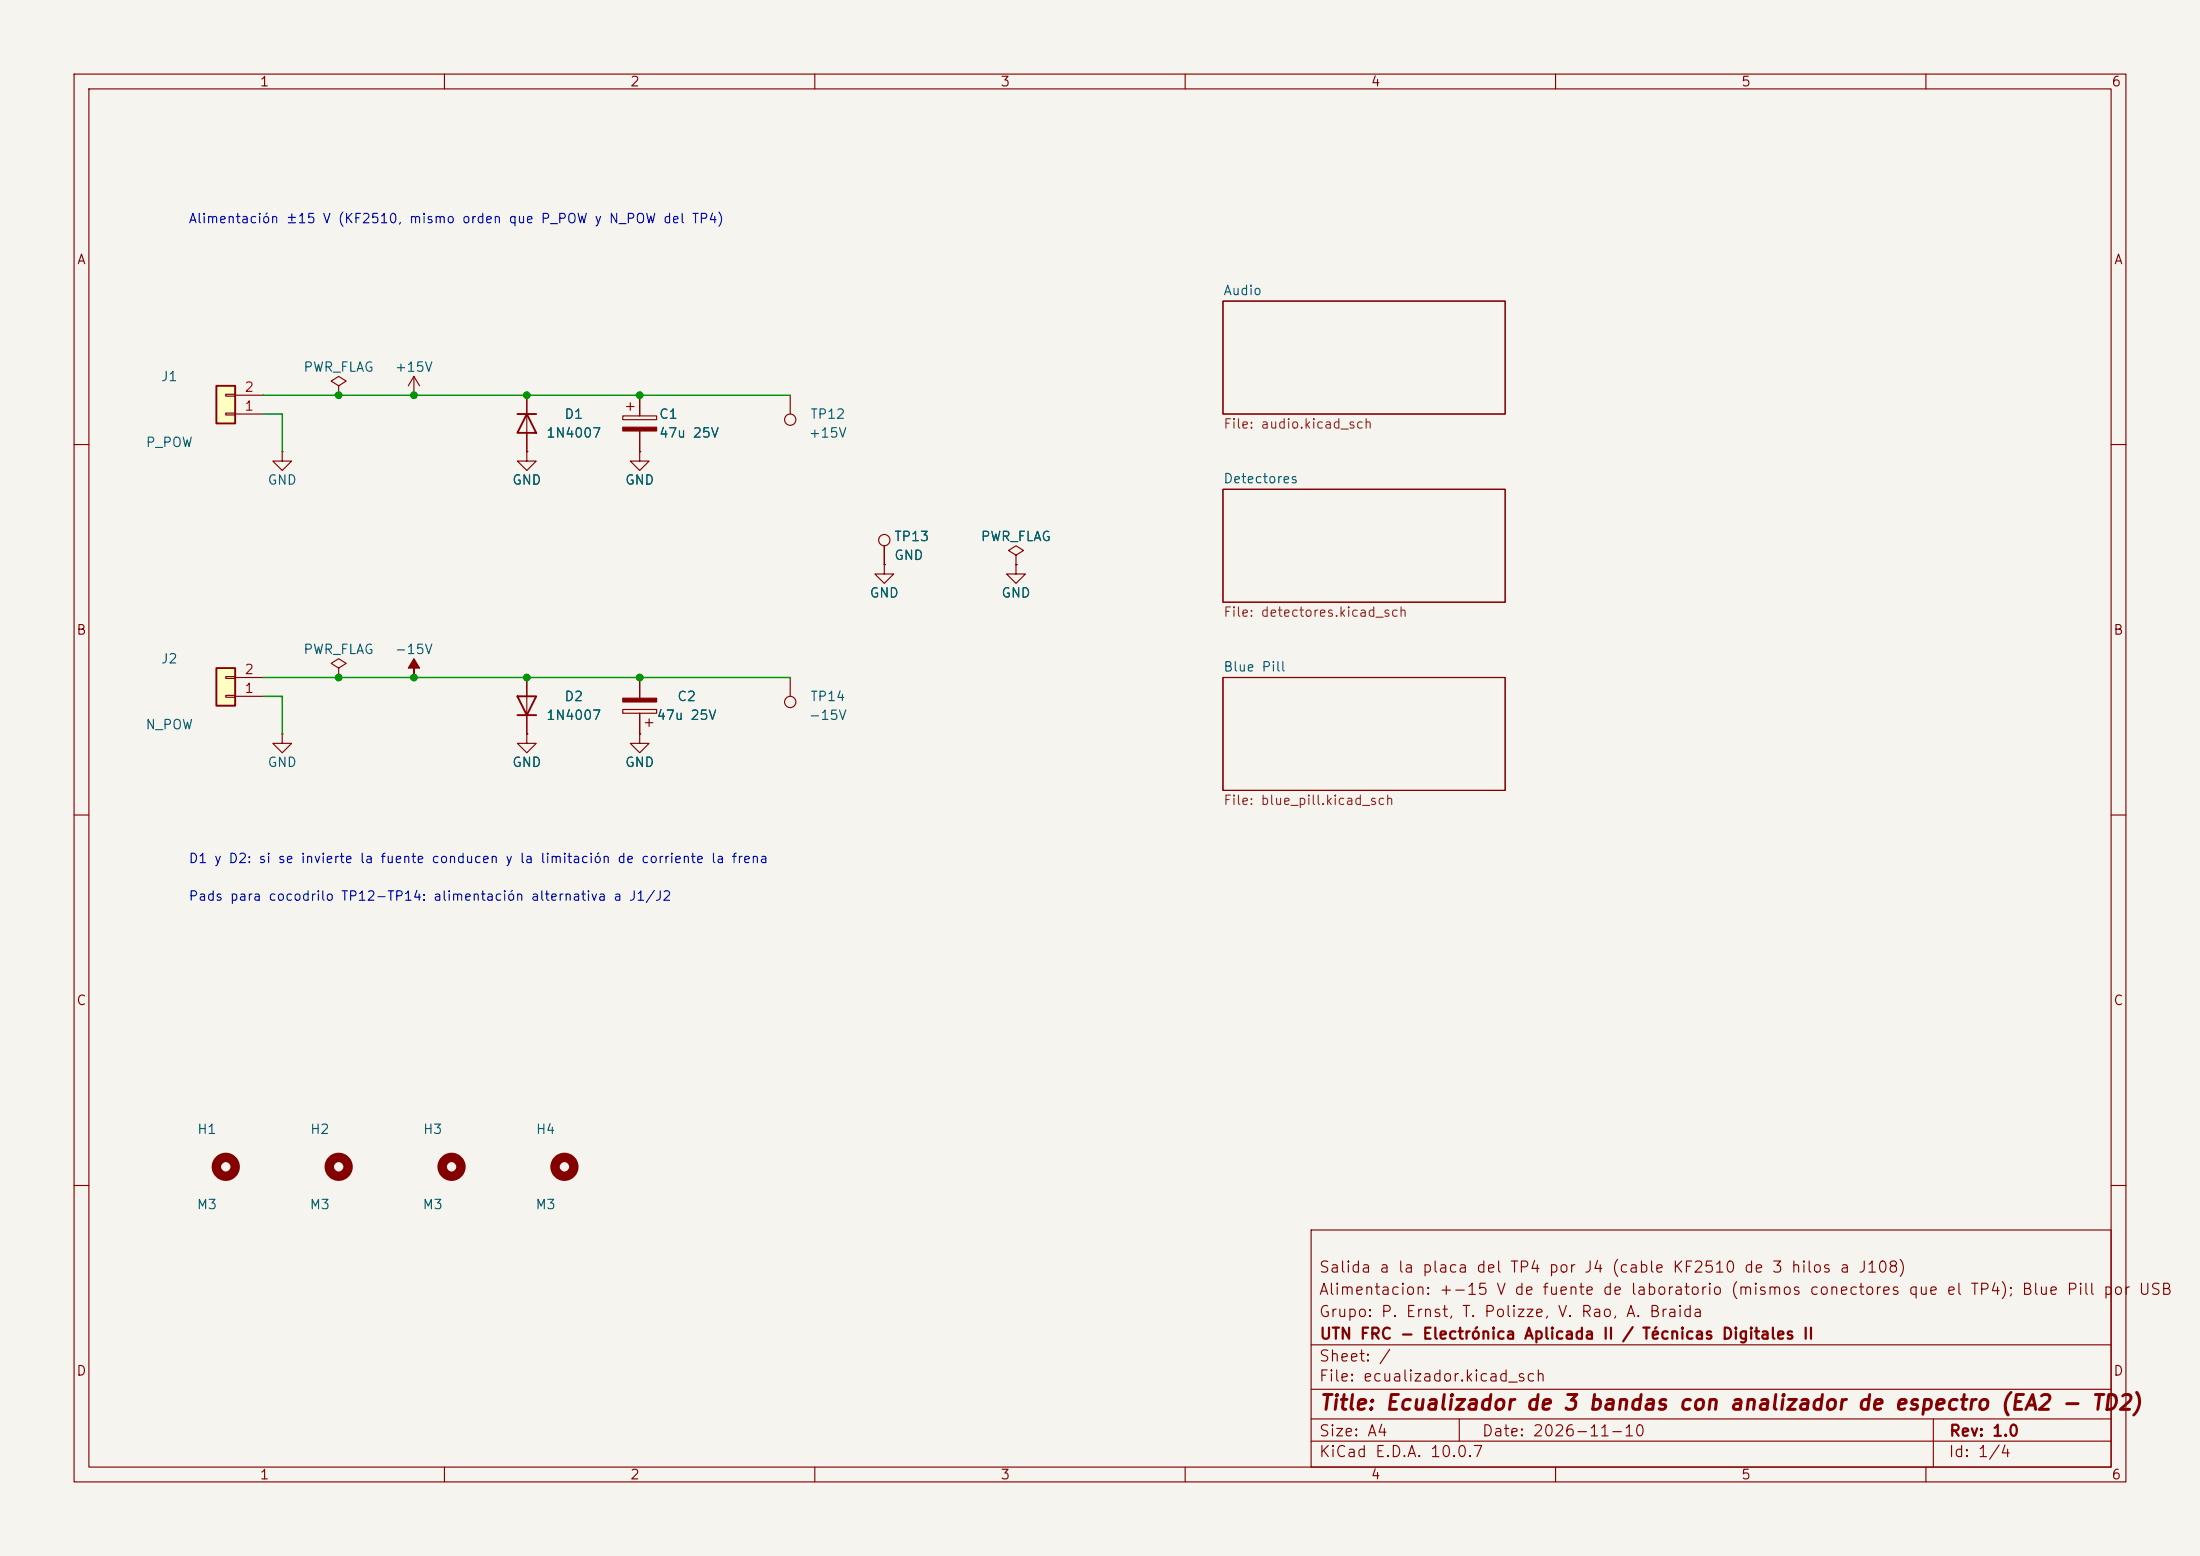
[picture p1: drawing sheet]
(kicad_sch
 (version 20260306)
 (generator "eeschema")
 (generator_version "10.0")
 (paper "A4")
 (title_block
  (title "Ecualizador de 3 bandas con analizador de espectro (EA2 - TD2)")
  (date "2026-11-10")
  (rev "1.0")
  (company "UTN FRC - Electrónica Aplicada II / Técnicas Digitales II")
  (comment 1 "Grupo: P. Ernst, T. Polizze, V. Rao, A. Braida")
  (comment 2 "Alimentacion: +-15 V de fuente de laboratorio (mismos conectores que el TP4); Blue Pill por USB")
  (comment 3 "Salida a la placa del TP4 por J4 (cable KF2510 de 3 hilos a J108)"))
 (lib_symbols
  (symbol "Connector_Generic:Conn_01x02"
   (pin_names
    (offset 1.016) (hide yes)) (exclude_from_sim no) (in_bom yes) (on_board yes)
   (in_pos_files yes)
   (duplicate_pin_numbers_are_jumpers no)
   (property "Reference" "J" (at 0 2.54 0) (show_name no) (do_not_autoplace no) (effects (font (size 1.27 1.27))))
   (property "Value" "Conn_01x02" (at 0 -5.08 0) (show_name no) (do_not_autoplace no) (effects (font (size 1.27 1.27))))
   (property "Footprint" "" (at 0 0 0) (show_name no) (do_not_autoplace no) (hide yes) (effects (font (size 1.27 1.27))))
   (property "Datasheet" "" (at 0 0 0) (show_name no) (do_not_autoplace no) (hide yes) (effects (font (size 1.27 1.27))))
   (property "Description" "Generic connector, single row, 01x02, script generated (kicad-library-utils/schlib/autogen/connector/)" (at 0 0 0) (show_name no) (do_not_autoplace no) (hide yes) (effects (font (size 1.27 1.27))))
   (symbol "Conn_01x02_1_1"
    (rectangle (start -1.27 1.27) (end 1.27 -3.81) (stroke (width 0.254) (type default)) (fill (type background)))
    (rectangle (start -1.27 0.127) (end 0 -0.127) (stroke (width 0.1524) (type default)) (fill (type none)))
    (rectangle (start -1.27 -2.413) (end 0 -2.667) (stroke (width 0.1524) (type default)) (fill (type none)))
    (pin passive line (at -5.08 0 0) (length 3.81) (name "Pin_1" (effects (font (size 1.27 1.27)))) (number "1" (effects (font (size 1.27 1.27)))))
    (pin passive line (at -5.08 -2.54 0) (length 3.81) (name "Pin_2" (effects (font (size 1.27 1.27)))) (number "2" (effects (font (size 1.27 1.27))))))
   (embedded_fonts no))
  (symbol "power:GND"
   (power global)
   (pin_numbers (hide yes))
   (pin_names
    (offset 0) (hide yes)) (exclude_from_sim no) (in_bom yes) (on_board yes)
   (in_pos_files yes)
   (duplicate_pin_numbers_are_jumpers no)
   (property "Reference" "#PWR" (at 0 -6.35 0) (show_name no) (do_not_autoplace no) (hide yes) (effects (font (size 1.27 1.27))))
   (property "Value" "GND" (at 0 -3.81 0) (show_name no) (do_not_autoplace no) (effects (font (size 1.27 1.27))))
   (property "Footprint" "" (at 0 0 0) (show_name no) (do_not_autoplace no) (hide yes) (effects (font (size 1.27 1.27))))
   (property "Datasheet" "" (at 0 0 0) (show_name no) (do_not_autoplace no) (hide yes) (effects (font (size 1.27 1.27))))
   (property "Description" "Power symbol creates a global label with name \"GND\" , ground" (at 0 0 0) (show_name no) (do_not_autoplace no) (hide yes) (effects (font (size 1.27 1.27))))
   (symbol "GND_0_1"
    (polyline (pts (xy 0 0) (xy 0 -1.27) (xy 1.27 -1.27) (xy 0 -2.54) (xy -1.27 -1.27) (xy 0 -1.27)) (stroke (width 0) (type default)) (fill (type none))))
   (symbol "GND_1_1"
    (pin power_in line (at 0 0 270) (length 0) (name "" (effects (font (size 1.27 1.27)))) (number "1" (effects (font (size 1.27 1.27))))))
   (embedded_fonts no))
  (symbol "power:PWR_FLAG"
   (power global)
   (pin_numbers (hide yes))
   (pin_names
    (offset 0) (hide yes)) (exclude_from_sim no) (in_bom yes) (on_board yes)
   (in_pos_files yes)
   (duplicate_pin_numbers_are_jumpers no)
   (property "Reference" "#FLG" (at 0 1.905 0) (show_name no) (do_not_autoplace no) (hide yes) (effects (font (size 1.27 1.27))))
   (property "Value" "PWR_FLAG" (at 0 3.81 0) (show_name no) (do_not_autoplace no) (effects (font (size 1.27 1.27))))
   (property "Footprint" "" (at 0 0 0) (show_name no) (do_not_autoplace no) (hide yes) (effects (font (size 1.27 1.27))))
   (property "Datasheet" "" (at 0 0 0) (show_name no) (do_not_autoplace no) (hide yes) (effects (font (size 1.27 1.27))))
   (property "Description" "Special symbol for telling ERC where power comes from" (at 0 0 0) (show_name no) (do_not_autoplace no) (hide yes) (effects (font (size 1.27 1.27))))
   (symbol "PWR_FLAG_0_0"
    (pin power_out line (at 0 0 90) (length 0) (name "" (effects (font (size 1.27 1.27)))) (number "1" (effects (font (size 1.27 1.27))))))
   (symbol "PWR_FLAG_0_1"
    (polyline (pts (xy 0 0) (xy 0 1.27) (xy -1.016 1.905) (xy 0 2.54) (xy 1.016 1.905) (xy 0 1.27)) (stroke (width 0) (type default)) (fill (type none))))
   (embedded_fonts no))
  (symbol "power:+15V"
   (power global)
   (pin_numbers (hide yes))
   (pin_names
    (offset 0) (hide yes)) (exclude_from_sim no) (in_bom yes) (on_board yes)
   (in_pos_files yes)
   (duplicate_pin_numbers_are_jumpers no)
   (property "Reference" "#PWR" (at 0 -3.81 0) (show_name no) (do_not_autoplace no) (hide yes) (effects (font (size 1.27 1.27))))
   (property "Value" "+15V" (at 0 3.556 0) (show_name no) (do_not_autoplace no) (effects (font (size 1.27 1.27))))
   (property "Footprint" "" (at 0 0 0) (show_name no) (do_not_autoplace no) (hide yes) (effects (font (size 1.27 1.27))))
   (property "Datasheet" "" (at 0 0 0) (show_name no) (do_not_autoplace no) (hide yes) (effects (font (size 1.27 1.27))))
   (property "Description" "Power symbol creates a global label with name \"+15V\"" (at 0 0 0) (show_name no) (do_not_autoplace no) (hide yes) (effects (font (size 1.27 1.27))))
   (symbol "+15V_0_1"
    (polyline (pts (xy -0.762 1.27) (xy 0 2.54)) (stroke (width 0) (type default)) (fill (type none)))
    (polyline (pts (xy 0 2.54) (xy 0.762 1.27)) (stroke (width 0) (type default)) (fill (type none)))
    (polyline (pts (xy 0 0) (xy 0 2.54)) (stroke (width 0) (type default)) (fill (type none))))
   (symbol "+15V_1_1"
    (pin power_in line (at 0 0 90) (length 0) (name "" (effects (font (size 1.27 1.27)))) (number "1" (effects (font (size 1.27 1.27))))))
   (embedded_fonts no))
  (symbol "Device:D"
   (pin_numbers (hide yes))
   (pin_names
    (offset 1.016) (hide yes)) (exclude_from_sim no) (in_bom yes) (on_board yes)
   (in_pos_files yes)
   (duplicate_pin_numbers_are_jumpers no)
   (property "Reference" "D" (at 0 2.54 0) (show_name no) (do_not_autoplace no) (effects (font (size 1.27 1.27))))
   (property "Value" "D" (at 0 -2.54 0) (show_name no) (do_not_autoplace no) (effects (font (size 1.27 1.27))))
   (property "Footprint" "" (at 0 0 0) (show_name no) (do_not_autoplace no) (hide yes) (effects (font (size 1.27 1.27))))
   (property "Datasheet" "" (at 0 0 0) (show_name no) (do_not_autoplace no) (hide yes) (effects (font (size 1.27 1.27))))
   (property "Description" "Diode" (at 0 0 0) (show_name no) (do_not_autoplace no) (hide yes) (effects (font (size 1.27 1.27))))
   (property "Sim.Device" "D" (at 0 0 0) (show_name no) (do_not_autoplace no) (hide yes) (effects (font (size 1.27 1.27))))
   (property "Sim.Pins" "1=K 2=A" (at 0 0 0) (show_name no) (do_not_autoplace no) (hide yes) (effects (font (size 1.27 1.27))))
   (symbol "D_0_1"
    (polyline (pts (xy -1.27 1.27) (xy -1.27 -1.27)) (stroke (width 0.254) (type default)) (fill (type none)))
    (polyline (pts (xy 1.27 1.27) (xy 1.27 -1.27) (xy -1.27 0) (xy 1.27 1.27)) (stroke (width 0.254) (type default)) (fill (type none)))
    (polyline (pts (xy 1.27 0) (xy -1.27 0)) (stroke (width 0) (type default)) (fill (type none))))
   (symbol "D_1_1"
    (pin passive line (at -3.81 0 0) (length 2.54) (name "K" (effects (font (size 1.27 1.27)))) (number "1" (effects (font (size 1.27 1.27)))))
    (pin passive line (at 3.81 0 180) (length 2.54) (name "A" (effects (font (size 1.27 1.27)))) (number "2" (effects (font (size 1.27 1.27))))))
   (embedded_fonts no))
  (symbol "Device:C_Polarized"
   (pin_numbers (hide yes))
   (pin_names
    (offset 0.254)) (exclude_from_sim no) (in_bom yes) (on_board yes)
   (in_pos_files yes)
   (duplicate_pin_numbers_are_jumpers no)
   (property "Reference" "C" (at 0.635 2.54 0) (show_name no) (do_not_autoplace no) (effects (font (size 1.27 1.27)) (justify left)))
   (property "Value" "C_Polarized" (at 0.635 -2.54 0) (show_name no) (do_not_autoplace no) (effects (font (size 1.27 1.27)) (justify left)))
   (property "Footprint" "" (at 0.9652 -3.81 0) (show_name no) (do_not_autoplace no) (hide yes) (effects (font (size 1.27 1.27))))
   (property "Datasheet" "" (at 0 0 0) (show_name no) (do_not_autoplace no) (hide yes) (effects (font (size 1.27 1.27))))
   (property "Description" "Polarized capacitor" (at 0 0 0) (show_name no) (do_not_autoplace no) (hide yes) (effects (font (size 1.27 1.27))))
   (symbol "C_Polarized_0_1"
    (rectangle (start -2.286 0.508) (end 2.286 1.016) (stroke (width 0) (type default)) (fill (type none)))
    (polyline (pts (xy -1.778 2.286) (xy -0.762 2.286)) (stroke (width 0) (type default)) (fill (type none)))
    (polyline (pts (xy -1.27 2.794) (xy -1.27 1.778)) (stroke (width 0) (type default)) (fill (type none)))
    (rectangle (start 2.286 -0.508) (end -2.286 -1.016) (stroke (width 0) (type default)) (fill (type outline))))
   (symbol "C_Polarized_1_1"
    (pin passive line (at 0 3.81 270) (length 2.794) (name "" (effects (font (size 1.27 1.27)))) (number "1" (effects (font (size 1.27 1.27)))))
    (pin passive line (at 0 -3.81 90) (length 2.794) (name "" (effects (font (size 1.27 1.27)))) (number "2" (effects (font (size 1.27 1.27))))))
   (embedded_fonts no))
  (symbol "Connector:TestPoint"
   (pin_numbers (hide yes))
   (pin_names
    (offset 0.762) (hide yes)) (exclude_from_sim no) (in_bom yes) (on_board yes)
   (in_pos_files yes)
   (duplicate_pin_numbers_are_jumpers no)
   (property "Reference" "TP" (at 0 6.858 0) (show_name no) (do_not_autoplace no) (effects (font (size 1.27 1.27))))
   (property "Value" "TestPoint" (at 0 5.08 0) (show_name no) (do_not_autoplace no) (effects (font (size 1.27 1.27))))
   (property "Footprint" "" (at 5.08 0 0) (show_name no) (do_not_autoplace no) (hide yes) (effects (font (size 1.27 1.27))))
   (property "Datasheet" "" (at 5.08 0 0) (show_name no) (do_not_autoplace no) (hide yes) (effects (font (size 1.27 1.27))))
   (property "Description" "test point" (at 0 0 0) (show_name no) (do_not_autoplace no) (hide yes) (effects (font (size 1.27 1.27))))
   (symbol "TestPoint_0_1"
    (circle (center 0 3.302) (radius 0.762) (stroke (width 0) (type default)) (fill (type none))))
   (symbol "TestPoint_1_1"
    (pin passive line (at 0 0 90) (length 2.54) (name "1" (effects (font (size 1.27 1.27)))) (number "1" (effects (font (size 1.27 1.27))))))
   (embedded_fonts no))
  (symbol "power:-15V"
   (power global)
   (pin_numbers (hide yes))
   (pin_names
    (offset 0) (hide yes)) (exclude_from_sim no) (in_bom yes) (on_board yes)
   (in_pos_files yes)
   (duplicate_pin_numbers_are_jumpers no)
   (property "Reference" "#PWR" (at 0 -3.81 0) (show_name no) (do_not_autoplace no) (hide yes) (effects (font (size 1.27 1.27))))
   (property "Value" "-15V" (at 0 3.556 0) (show_name no) (do_not_autoplace no) (effects (font (size 1.27 1.27))))
   (property "Footprint" "" (at 0 0 0) (show_name no) (do_not_autoplace no) (hide yes) (effects (font (size 1.27 1.27))))
   (property "Datasheet" "" (at 0 0 0) (show_name no) (do_not_autoplace no) (hide yes) (effects (font (size 1.27 1.27))))
   (property "Description" "Power symbol creates a global label with name \"-15V\"" (at 0 0 0) (show_name no) (do_not_autoplace no) (hide yes) (effects (font (size 1.27 1.27))))
   (symbol "-15V_0_0"
    (pin power_in line (at 0 0 90) (length 0) (name "" (effects (font (size 1.27 1.27)))) (number "1" (effects (font (size 1.27 1.27))))))
   (symbol "-15V_0_1"
    (polyline (pts (xy 0 0) (xy 0 1.27) (xy 0.762 1.27) (xy 0 2.54) (xy -0.762 1.27) (xy 0 1.27)) (stroke (width 0) (type default)) (fill (type outline))))
   (embedded_fonts no))
  (symbol "Mechanical:MountingHole"
   (pin_names
    (offset 1.016)) (exclude_from_sim no) (in_bom no) (on_board yes)
   (in_pos_files yes)
   (duplicate_pin_numbers_are_jumpers no)
   (property "Reference" "H" (at 0 5.08 0) (show_name no) (do_not_autoplace no) (effects (font (size 1.27 1.27))))
   (property "Value" "MountingHole" (at 0 3.175 0) (show_name no) (do_not_autoplace no) (effects (font (size 1.27 1.27))))
   (property "Footprint" "" (at 0 0 0) (show_name no) (do_not_autoplace no) (hide yes) (effects (font (size 1.27 1.27))))
   (property "Datasheet" "" (at 0 0 0) (show_name no) (do_not_autoplace no) (hide yes) (effects (font (size 1.27 1.27))))
   (property "Description" "Mounting Hole without connection" (at 0 0 0) (show_name no) (do_not_autoplace no) (hide yes) (effects (font (size 1.27 1.27))))
   (symbol "MountingHole_0_1"
    (circle (center 0 0) (radius 1.27) (stroke (width 1.27) (type default)) (fill (type none))))
   (embedded_fonts no)))
 (junction
  (at 45.72 53.34)
  (diameter 0)
  (color 0 0 0 0))
 (junction
  (at 45.72 91.44)
  (diameter 0)
  (color 0 0 0 0))
 (junction
  (at 55.88 53.34)
  (diameter 0)
  (color 0 0 0 0))
 (junction
  (at 55.88 91.44)
  (diameter 0)
  (color 0 0 0 0))
 (junction
  (at 71.12 53.34)
  (diameter 0)
  (color 0 0 0 0))
 (junction
  (at 71.12 91.44)
  (diameter 0)
  (color 0 0 0 0))
 (junction
  (at 86.36 53.34)
  (diameter 0)
  (color 0 0 0 0))
 (junction
  (at 86.36 91.44)
  (diameter 0)
  (color 0 0 0 0))
 (wire
  (pts (xy 35.56 55.88) (xy 38.1 55.88))
  (stroke (width 0) (type default)))
 (wire
  (pts (xy 38.1 55.88) (xy 38.1 60.96))
  (stroke (width 0) (type default)))
 (wire
  (pts (xy 35.56 53.34) (xy 45.72 53.34))
  (stroke (width 0) (type default)))
 (wire
  (pts (xy 45.72 53.34) (xy 55.88 53.34))
  (stroke (width 0) (type default)))
 (wire
  (pts (xy 55.88 53.34) (xy 71.12 53.34))
  (stroke (width 0) (type default)))
 (wire
  (pts (xy 71.12 53.34) (xy 86.36 53.34))
  (stroke (width 0) (type default)))
 (wire
  (pts (xy 86.36 53.34) (xy 106.68 53.34))
  (stroke (width 0) (type default)))
 (wire
  (pts (xy 35.56 93.98) (xy 38.1 93.98))
  (stroke (width 0) (type default)))
 (wire
  (pts (xy 38.1 93.98) (xy 38.1 99.06))
  (stroke (width 0) (type default)))
 (wire
  (pts (xy 35.56 91.44) (xy 45.72 91.44))
  (stroke (width 0) (type default)))
 (wire
  (pts (xy 45.72 91.44) (xy 55.88 91.44))
  (stroke (width 0) (type default)))
 (wire
  (pts (xy 55.88 91.44) (xy 71.12 91.44))
  (stroke (width 0) (type default)))
 (wire
  (pts (xy 71.12 91.44) (xy 86.36 91.44))
  (stroke (width 0) (type default)))
 (wire
  (pts (xy 86.36 91.44) (xy 106.68 91.44))
  (stroke (width 0) (type default)))
 (text "Alimentación ±15 V (KF2510, mismo orden que P_POW y N_POW del TP4)"
  (exclude_from_sim no)
  (at 25.4 30.48 0)
  (effects (font (size 1.27 1.27)) (justify left bottom)))
 (text "D1 y D2: si se invierte la fuente conducen y la limitación de corriente la frena"
  (exclude_from_sim no)
  (at 25.4 116.84 0)
  (effects (font (size 1.27 1.27)) (justify left bottom)))
 (text "Pads para cocodrilo TP12-TP14: alimentación alternativa a J1/J2"
  (exclude_from_sim no)
  (at 25.4 121.92 0)
  (effects (font (size 1.27 1.27)) (justify left bottom)))
 (symbol
  (lib_id "Connector_Generic:Conn_01x02")
  (at 30.48 55.88 180)
  (unit 1)
  (body_style 1)
  (exclude_from_sim no)
  (in_bom yes)
  (on_board yes)
  (in_pos_files yes)
  (dnp no)
  (property "Reference" "J1" (at 22.86 50.8 0) (show_name no) (do_not_autoplace no) (effects (font (size 1.27 1.27))))
  (property "Value" "P_POW" (at 22.86 59.69 0) (show_name no) (do_not_autoplace no) (effects (font (size 1.27 1.27))))
  (property "Footprint" "Rao:KF2510_1x02_P2.54mm_Vertical" (at 30.48 55.88 0) (hide yes) (show_name no) (do_not_autoplace no) (effects (font (size 1.27 1.27))))
  (property "Datasheet" "" (at 30.48 55.88 0) (hide yes) (show_name no) (do_not_autoplace no) (effects (font (size 1.27 1.27))))
  (property "Description" "1 masa, 2 +15V" (at 30.48 55.88 0) (hide yes) (show_name no) (do_not_autoplace no) (effects (font (size 1.27 1.27))))
  (pin "1")
  (pin "2"))
 (symbol
  (lib_id "power:GND")
  (at 38.1 60.96 0)
  (unit 1)
  (body_style 1)
  (exclude_from_sim no)
  (in_bom no)
  (on_board no)
  (in_pos_files yes)
  (dnp no)
  (property "Reference" "#PWR068" (at 38.1 67.31 0) (hide yes) (show_name no) (do_not_autoplace no) (effects (font (size 1.27 1.27))))
  (property "Value" "GND" (at 38.1 64.77 0) (show_name no) (do_not_autoplace no) (effects (font (size 1.27 1.27))))
  (property "Footprint" "" (at 38.1 60.96 0) (hide yes) (show_name no) (do_not_autoplace no) (effects (font (size 1.27 1.27))))
  (property "Datasheet" "" (at 38.1 60.96 0) (hide yes) (show_name no) (do_not_autoplace no) (effects (font (size 1.27 1.27))))
  (property "Description" "" (at 38.1 60.96 0) (hide yes) (show_name no) (do_not_autoplace no) (effects (font (size 1.27 1.27))))
  (pin "1"))
 (symbol
  (lib_id "power:PWR_FLAG")
  (at 45.72 53.34 0)
  (unit 1)
  (body_style 1)
  (exclude_from_sim no)
  (in_bom no)
  (on_board no)
  (in_pos_files yes)
  (dnp no)
  (property "Reference" "#FLG069" (at 45.72 59.69 0) (hide yes) (show_name no) (do_not_autoplace no) (effects (font (size 1.27 1.27))))
  (property "Value" "PWR_FLAG" (at 45.72 49.53 0) (show_name no) (do_not_autoplace no) (effects (font (size 1.27 1.27))))
  (property "Footprint" "" (at 45.72 53.34 0) (hide yes) (show_name no) (do_not_autoplace no) (effects (font (size 1.27 1.27))))
  (property "Datasheet" "" (at 45.72 53.34 0) (hide yes) (show_name no) (do_not_autoplace no) (effects (font (size 1.27 1.27))))
  (property "Description" "" (at 45.72 53.34 0) (hide yes) (show_name no) (do_not_autoplace no) (effects (font (size 1.27 1.27))))
  (pin "1"))
 (symbol
  (lib_id "power:+15V")
  (at 55.88 53.34 0)
  (unit 1)
  (body_style 1)
  (exclude_from_sim no)
  (in_bom no)
  (on_board no)
  (in_pos_files yes)
  (dnp no)
  (property "Reference" "#PWR070" (at 55.88 59.69 0) (hide yes) (show_name no) (do_not_autoplace no) (effects (font (size 1.27 1.27))))
  (property "Value" "+15V" (at 55.88 49.53 0) (show_name no) (do_not_autoplace no) (effects (font (size 1.27 1.27))))
  (property "Footprint" "" (at 55.88 53.34 0) (hide yes) (show_name no) (do_not_autoplace no) (effects (font (size 1.27 1.27))))
  (property "Datasheet" "" (at 55.88 53.34 0) (hide yes) (show_name no) (do_not_autoplace no) (effects (font (size 1.27 1.27))))
  (property "Description" "" (at 55.88 53.34 0) (hide yes) (show_name no) (do_not_autoplace no) (effects (font (size 1.27 1.27))))
  (pin "1"))
 (symbol
  (lib_id "Device:D")
  (at 71.12 57.15 270)
  (unit 1)
  (body_style 1)
  (exclude_from_sim no)
  (in_bom yes)
  (on_board yes)
  (in_pos_files yes)
  (dnp no)
  (property "Reference" "D1" (at 77.47 55.88 90) (show_name no) (do_not_autoplace no) (effects (font (size 1.27 1.27))))
  (property "Value" "1N4007" (at 77.47 58.42 90) (show_name no) (do_not_autoplace no) (effects (font (size 1.27 1.27))))
  (property "Footprint" "Diode_THT:D_DO-41_SOD81_P10.16mm_Horizontal" (at 71.12 57.15 90) (hide yes) (show_name no) (do_not_autoplace no) (effects (font (size 1.27 1.27))))
  (property "Datasheet" "" (at 71.12 57.15 90) (hide yes) (show_name no) (do_not_autoplace no) (effects (font (size 1.27 1.27))))
  (property "Description" "" (at 71.12 57.15 90) (hide yes) (show_name no) (do_not_autoplace no) (effects (font (size 1.27 1.27))))
  (pin "1")
  (pin "2"))
 (symbol
  (lib_id "Device:C_Polarized")
  (at 86.36 57.15 0)
  (unit 1)
  (body_style 1)
  (exclude_from_sim no)
  (in_bom yes)
  (on_board yes)
  (in_pos_files yes)
  (dnp no)
  (property "Reference" "C1" (at 88.9 55.88 0) (show_name no) (do_not_autoplace no) (effects (font (size 1.27 1.27)) (justify left)))
  (property "Value" "47u 25V" (at 88.9 58.42 0) (show_name no) (do_not_autoplace no) (effects (font (size 1.27 1.27)) (justify left)))
  (property "Footprint" "Capacitor_THT:CP_Radial_D6.3mm_P2.50mm" (at 86.36 57.15 0) (hide yes) (show_name no) (do_not_autoplace no) (effects (font (size 1.27 1.27))))
  (property "Datasheet" "" (at 86.36 57.15 0) (hide yes) (show_name no) (do_not_autoplace no) (effects (font (size 1.27 1.27))))
  (property "Description" "electrolitico" (at 86.36 57.15 0) (hide yes) (show_name no) (do_not_autoplace no) (effects (font (size 1.27 1.27))))
  (pin "1")
  (pin "2"))
 (symbol
  (lib_id "Connector:TestPoint")
  (at 106.68 53.34 180)
  (unit 1)
  (body_style 1)
  (exclude_from_sim no)
  (in_bom no)
  (on_board yes)
  (in_pos_files yes)
  (dnp no)
  (property "Reference" "TP12" (at 111.76 55.88 0) (show_name no) (do_not_autoplace no) (effects (font (size 1.27 1.27))))
  (property "Value" "+15V" (at 111.76 58.42 0) (show_name no) (do_not_autoplace no) (effects (font (size 1.27 1.27))))
  (property "Footprint" "Rao:Pad_Cocodrilo_6x8mm" (at 106.68 53.34 0) (hide yes) (show_name no) (do_not_autoplace no) (effects (font (size 1.27 1.27))))
  (property "Datasheet" "" (at 106.68 53.34 0) (hide yes) (show_name no) (do_not_autoplace no) (effects (font (size 1.27 1.27))))
  (property "Description" "" (at 106.68 53.34 0) (hide yes) (show_name no) (do_not_autoplace no) (effects (font (size 1.27 1.27))))
  (pin "1"))
 (symbol
  (lib_id "power:GND")
  (at 71.12 60.96 0)
  (unit 1)
  (body_style 1)
  (exclude_from_sim no)
  (in_bom no)
  (on_board no)
  (in_pos_files yes)
  (dnp no)
  (property "Reference" "#PWR071" (at 71.12 67.31 0) (hide yes) (show_name no) (do_not_autoplace no) (effects (font (size 1.27 1.27))))
  (property "Value" "GND" (at 71.12 64.77 0) (show_name no) (do_not_autoplace no) (effects (font (size 1.27 1.27))))
  (property "Footprint" "" (at 71.12 60.96 0) (hide yes) (show_name no) (do_not_autoplace no) (effects (font (size 1.27 1.27))))
  (property "Datasheet" "" (at 71.12 60.96 0) (hide yes) (show_name no) (do_not_autoplace no) (effects (font (size 1.27 1.27))))
  (property "Description" "" (at 71.12 60.96 0) (hide yes) (show_name no) (do_not_autoplace no) (effects (font (size 1.27 1.27))))
  (pin "1"))
 (symbol
  (lib_id "power:GND")
  (at 86.36 60.96 0)
  (unit 1)
  (body_style 1)
  (exclude_from_sim no)
  (in_bom no)
  (on_board no)
  (in_pos_files yes)
  (dnp no)
  (property "Reference" "#PWR072" (at 86.36 67.31 0) (hide yes) (show_name no) (do_not_autoplace no) (effects (font (size 1.27 1.27))))
  (property "Value" "GND" (at 86.36 64.77 0) (show_name no) (do_not_autoplace no) (effects (font (size 1.27 1.27))))
  (property "Footprint" "" (at 86.36 60.96 0) (hide yes) (show_name no) (do_not_autoplace no) (effects (font (size 1.27 1.27))))
  (property "Datasheet" "" (at 86.36 60.96 0) (hide yes) (show_name no) (do_not_autoplace no) (effects (font (size 1.27 1.27))))
  (property "Description" "" (at 86.36 60.96 0) (hide yes) (show_name no) (do_not_autoplace no) (effects (font (size 1.27 1.27))))
  (pin "1"))
 (symbol
  (lib_id "Connector_Generic:Conn_01x02")
  (at 30.48 93.98 180)
  (unit 1)
  (body_style 1)
  (exclude_from_sim no)
  (in_bom yes)
  (on_board yes)
  (in_pos_files yes)
  (dnp no)
  (property "Reference" "J2" (at 22.86 88.9 0) (show_name no) (do_not_autoplace no) (effects (font (size 1.27 1.27))))
  (property "Value" "N_POW" (at 22.86 97.79 0) (show_name no) (do_not_autoplace no) (effects (font (size 1.27 1.27))))
  (property "Footprint" "Rao:KF2510_1x02_P2.54mm_Vertical" (at 30.48 93.98 0) (hide yes) (show_name no) (do_not_autoplace no) (effects (font (size 1.27 1.27))))
  (property "Datasheet" "" (at 30.48 93.98 0) (hide yes) (show_name no) (do_not_autoplace no) (effects (font (size 1.27 1.27))))
  (property "Description" "1 masa, 2 -15V" (at 30.48 93.98 0) (hide yes) (show_name no) (do_not_autoplace no) (effects (font (size 1.27 1.27))))
  (pin "1")
  (pin "2"))
 (symbol
  (lib_id "power:GND")
  (at 38.1 99.06 0)
  (unit 1)
  (body_style 1)
  (exclude_from_sim no)
  (in_bom no)
  (on_board no)
  (in_pos_files yes)
  (dnp no)
  (property "Reference" "#PWR073" (at 38.1 105.41 0) (hide yes) (show_name no) (do_not_autoplace no) (effects (font (size 1.27 1.27))))
  (property "Value" "GND" (at 38.1 102.87 0) (show_name no) (do_not_autoplace no) (effects (font (size 1.27 1.27))))
  (property "Footprint" "" (at 38.1 99.06 0) (hide yes) (show_name no) (do_not_autoplace no) (effects (font (size 1.27 1.27))))
  (property "Datasheet" "" (at 38.1 99.06 0) (hide yes) (show_name no) (do_not_autoplace no) (effects (font (size 1.27 1.27))))
  (property "Description" "" (at 38.1 99.06 0) (hide yes) (show_name no) (do_not_autoplace no) (effects (font (size 1.27 1.27))))
  (pin "1"))
 (symbol
  (lib_id "power:PWR_FLAG")
  (at 45.72 91.44 0)
  (unit 1)
  (body_style 1)
  (exclude_from_sim no)
  (in_bom no)
  (on_board no)
  (in_pos_files yes)
  (dnp no)
  (property "Reference" "#FLG074" (at 45.72 97.79 0) (hide yes) (show_name no) (do_not_autoplace no) (effects (font (size 1.27 1.27))))
  (property "Value" "PWR_FLAG" (at 45.72 87.63 0) (show_name no) (do_not_autoplace no) (effects (font (size 1.27 1.27))))
  (property "Footprint" "" (at 45.72 91.44 0) (hide yes) (show_name no) (do_not_autoplace no) (effects (font (size 1.27 1.27))))
  (property "Datasheet" "" (at 45.72 91.44 0) (hide yes) (show_name no) (do_not_autoplace no) (effects (font (size 1.27 1.27))))
  (property "Description" "" (at 45.72 91.44 0) (hide yes) (show_name no) (do_not_autoplace no) (effects (font (size 1.27 1.27))))
  (pin "1"))
 (symbol
  (lib_id "power:-15V")
  (at 55.88 91.44 0)
  (unit 1)
  (body_style 1)
  (exclude_from_sim no)
  (in_bom no)
  (on_board no)
  (in_pos_files yes)
  (dnp no)
  (property "Reference" "#PWR075" (at 55.88 97.79 0) (hide yes) (show_name no) (do_not_autoplace no) (effects (font (size 1.27 1.27))))
  (property "Value" "-15V" (at 55.88 87.63 0) (show_name no) (do_not_autoplace no) (effects (font (size 1.27 1.27))))
  (property "Footprint" "" (at 55.88 91.44 0) (hide yes) (show_name no) (do_not_autoplace no) (effects (font (size 1.27 1.27))))
  (property "Datasheet" "" (at 55.88 91.44 0) (hide yes) (show_name no) (do_not_autoplace no) (effects (font (size 1.27 1.27))))
  (property "Description" "" (at 55.88 91.44 0) (hide yes) (show_name no) (do_not_autoplace no) (effects (font (size 1.27 1.27))))
  (pin "1"))
 (symbol
  (lib_id "Device:D")
  (at 71.12 95.25 90)
  (unit 1)
  (body_style 1)
  (exclude_from_sim no)
  (in_bom yes)
  (on_board yes)
  (in_pos_files yes)
  (dnp no)
  (property "Reference" "D2" (at 77.47 93.98 90) (show_name no) (do_not_autoplace no) (effects (font (size 1.27 1.27))))
  (property "Value" "1N4007" (at 77.47 96.52 90) (show_name no) (do_not_autoplace no) (effects (font (size 1.27 1.27))))
  (property "Footprint" "Diode_THT:D_DO-41_SOD81_P10.16mm_Horizontal" (at 71.12 95.25 90) (hide yes) (show_name no) (do_not_autoplace no) (effects (font (size 1.27 1.27))))
  (property "Datasheet" "" (at 71.12 95.25 90) (hide yes) (show_name no) (do_not_autoplace no) (effects (font (size 1.27 1.27))))
  (property "Description" "" (at 71.12 95.25 90) (hide yes) (show_name no) (do_not_autoplace no) (effects (font (size 1.27 1.27))))
  (pin "1")
  (pin "2"))
 (symbol
  (lib_id "Device:C_Polarized")
  (at 86.36 95.25 180)
  (unit 1)
  (body_style 1)
  (exclude_from_sim no)
  (in_bom yes)
  (on_board yes)
  (in_pos_files yes)
  (dnp no)
  (property "Reference" "C2" (at 92.71 93.98 0) (show_name no) (do_not_autoplace no) (effects (font (size 1.27 1.27))))
  (property "Value" "47u 25V" (at 92.71 96.52 0) (show_name no) (do_not_autoplace no) (effects (font (size 1.27 1.27))))
  (property "Footprint" "Capacitor_THT:CP_Radial_D6.3mm_P2.50mm" (at 86.36 95.25 0) (hide yes) (show_name no) (do_not_autoplace no) (effects (font (size 1.27 1.27))))
  (property "Datasheet" "" (at 86.36 95.25 0) (hide yes) (show_name no) (do_not_autoplace no) (effects (font (size 1.27 1.27))))
  (property "Description" "electrolitico" (at 86.36 95.25 0) (hide yes) (show_name no) (do_not_autoplace no) (effects (font (size 1.27 1.27))))
  (pin "1")
  (pin "2"))
 (symbol
  (lib_id "Connector:TestPoint")
  (at 106.68 91.44 180)
  (unit 1)
  (body_style 1)
  (exclude_from_sim no)
  (in_bom no)
  (on_board yes)
  (in_pos_files yes)
  (dnp no)
  (property "Reference" "TP14" (at 111.76 93.98 0) (show_name no) (do_not_autoplace no) (effects (font (size 1.27 1.27))))
  (property "Value" "-15V" (at 111.76 96.52 0) (show_name no) (do_not_autoplace no) (effects (font (size 1.27 1.27))))
  (property "Footprint" "Rao:Pad_Cocodrilo_6x8mm" (at 106.68 91.44 0) (hide yes) (show_name no) (do_not_autoplace no) (effects (font (size 1.27 1.27))))
  (property "Datasheet" "" (at 106.68 91.44 0) (hide yes) (show_name no) (do_not_autoplace no) (effects (font (size 1.27 1.27))))
  (property "Description" "" (at 106.68 91.44 0) (hide yes) (show_name no) (do_not_autoplace no) (effects (font (size 1.27 1.27))))
  (pin "1"))
 (symbol
  (lib_id "power:GND")
  (at 71.12 99.06 0)
  (unit 1)
  (body_style 1)
  (exclude_from_sim no)
  (in_bom no)
  (on_board no)
  (in_pos_files yes)
  (dnp no)
  (property "Reference" "#PWR076" (at 71.12 105.41 0) (hide yes) (show_name no) (do_not_autoplace no) (effects (font (size 1.27 1.27))))
  (property "Value" "GND" (at 71.12 102.87 0) (show_name no) (do_not_autoplace no) (effects (font (size 1.27 1.27))))
  (property "Footprint" "" (at 71.12 99.06 0) (hide yes) (show_name no) (do_not_autoplace no) (effects (font (size 1.27 1.27))))
  (property "Datasheet" "" (at 71.12 99.06 0) (hide yes) (show_name no) (do_not_autoplace no) (effects (font (size 1.27 1.27))))
  (property "Description" "" (at 71.12 99.06 0) (hide yes) (show_name no) (do_not_autoplace no) (effects (font (size 1.27 1.27))))
  (pin "1"))
 (symbol
  (lib_id "power:GND")
  (at 86.36 99.06 0)
  (unit 1)
  (body_style 1)
  (exclude_from_sim no)
  (in_bom no)
  (on_board no)
  (in_pos_files yes)
  (dnp no)
  (property "Reference" "#PWR077" (at 86.36 105.41 0) (hide yes) (show_name no) (do_not_autoplace no) (effects (font (size 1.27 1.27))))
  (property "Value" "GND" (at 86.36 102.87 0) (show_name no) (do_not_autoplace no) (effects (font (size 1.27 1.27))))
  (property "Footprint" "" (at 86.36 99.06 0) (hide yes) (show_name no) (do_not_autoplace no) (effects (font (size 1.27 1.27))))
  (property "Datasheet" "" (at 86.36 99.06 0) (hide yes) (show_name no) (do_not_autoplace no) (effects (font (size 1.27 1.27))))
  (property "Description" "" (at 86.36 99.06 0) (hide yes) (show_name no) (do_not_autoplace no) (effects (font (size 1.27 1.27))))
  (pin "1"))
 (symbol
  (lib_id "Connector:TestPoint")
  (at 119.38 76.2 0)
  (unit 1)
  (body_style 1)
  (exclude_from_sim no)
  (in_bom no)
  (on_board yes)
  (in_pos_files yes)
  (dnp no)
  (property "Reference" "TP13" (at 120.65 72.39 0) (show_name no) (do_not_autoplace no) (effects (font (size 1.27 1.27)) (justify left)))
  (property "Value" "GND" (at 120.65 74.93 0) (show_name no) (do_not_autoplace no) (effects (font (size 1.27 1.27)) (justify left)))
  (property "Footprint" "Rao:Pad_Cocodrilo_6x8mm" (at 119.38 76.2 0) (hide yes) (show_name no) (do_not_autoplace no) (effects (font (size 1.27 1.27))))
  (property "Datasheet" "" (at 119.38 76.2 0) (hide yes) (show_name no) (do_not_autoplace no) (effects (font (size 1.27 1.27))))
  (property "Description" "" (at 119.38 76.2 0) (hide yes) (show_name no) (do_not_autoplace no) (effects (font (size 1.27 1.27))))
  (pin "1"))
 (symbol
  (lib_id "power:GND")
  (at 119.38 76.2 0)
  (unit 1)
  (body_style 1)
  (exclude_from_sim no)
  (in_bom no)
  (on_board no)
  (in_pos_files yes)
  (dnp no)
  (property "Reference" "#PWR078" (at 119.38 82.55 0) (hide yes) (show_name no) (do_not_autoplace no) (effects (font (size 1.27 1.27))))
  (property "Value" "GND" (at 119.38 80.01 0) (show_name no) (do_not_autoplace no) (effects (font (size 1.27 1.27))))
  (property "Footprint" "" (at 119.38 76.2 0) (hide yes) (show_name no) (do_not_autoplace no) (effects (font (size 1.27 1.27))))
  (property "Datasheet" "" (at 119.38 76.2 0) (hide yes) (show_name no) (do_not_autoplace no) (effects (font (size 1.27 1.27))))
  (property "Description" "" (at 119.38 76.2 0) (hide yes) (show_name no) (do_not_autoplace no) (effects (font (size 1.27 1.27))))
  (pin "1"))
 (symbol
  (lib_id "power:PWR_FLAG")
  (at 137.16 76.2 0)
  (unit 1)
  (body_style 1)
  (exclude_from_sim no)
  (in_bom no)
  (on_board no)
  (in_pos_files yes)
  (dnp no)
  (property "Reference" "#FLG079" (at 137.16 82.55 0) (hide yes) (show_name no) (do_not_autoplace no) (effects (font (size 1.27 1.27))))
  (property "Value" "PWR_FLAG" (at 137.16 72.39 0) (show_name no) (do_not_autoplace no) (effects (font (size 1.27 1.27))))
  (property "Footprint" "" (at 137.16 76.2 0) (hide yes) (show_name no) (do_not_autoplace no) (effects (font (size 1.27 1.27))))
  (property "Datasheet" "" (at 137.16 76.2 0) (hide yes) (show_name no) (do_not_autoplace no) (effects (font (size 1.27 1.27))))
  (property "Description" "" (at 137.16 76.2 0) (hide yes) (show_name no) (do_not_autoplace no) (effects (font (size 1.27 1.27))))
  (pin "1"))
 (symbol
  (lib_id "power:GND")
  (at 137.16 76.2 0)
  (unit 1)
  (body_style 1)
  (exclude_from_sim no)
  (in_bom no)
  (on_board no)
  (in_pos_files yes)
  (dnp no)
  (property "Reference" "#PWR080" (at 137.16 82.55 0) (hide yes) (show_name no) (do_not_autoplace no) (effects (font (size 1.27 1.27))))
  (property "Value" "GND" (at 137.16 80.01 0) (show_name no) (do_not_autoplace no) (effects (font (size 1.27 1.27))))
  (property "Footprint" "" (at 137.16 76.2 0) (hide yes) (show_name no) (do_not_autoplace no) (effects (font (size 1.27 1.27))))
  (property "Datasheet" "" (at 137.16 76.2 0) (hide yes) (show_name no) (do_not_autoplace no) (effects (font (size 1.27 1.27))))
  (property "Description" "" (at 137.16 76.2 0) (hide yes) (show_name no) (do_not_autoplace no) (effects (font (size 1.27 1.27))))
  (pin "1"))
 (symbol
  (lib_id "Mechanical:MountingHole")
  (at 30.48 157.48 0)
  (unit 1)
  (body_style 1)
  (exclude_from_sim no)
  (in_bom no)
  (on_board yes)
  (in_pos_files yes)
  (dnp no)
  (property "Reference" "H1" (at 27.94 152.4 0) (show_name no) (do_not_autoplace no) (effects (font (size 1.27 1.27))))
  (property "Value" "M3" (at 27.94 162.56 0) (show_name no) (do_not_autoplace no) (effects (font (size 1.27 1.27))))
  (property "Footprint" "MountingHole:MountingHole_3.2mm_M3" (at 30.48 157.48 0) (hide yes) (show_name no) (do_not_autoplace no) (effects (font (size 1.27 1.27))))
  (property "Datasheet" "" (at 30.48 157.48 0) (hide yes) (show_name no) (do_not_autoplace no) (effects (font (size 1.27 1.27))))
  (property "Description" "" (at 30.48 157.48 0) (hide yes) (show_name no) (do_not_autoplace no) (effects (font (size 1.27 1.27)))))
 (symbol
  (lib_id "Mechanical:MountingHole")
  (at 45.72 157.48 0)
  (unit 1)
  (body_style 1)
  (exclude_from_sim no)
  (in_bom no)
  (on_board yes)
  (in_pos_files yes)
  (dnp no)
  (property "Reference" "H2" (at 43.18 152.4 0) (show_name no) (do_not_autoplace no) (effects (font (size 1.27 1.27))))
  (property "Value" "M3" (at 43.18 162.56 0) (show_name no) (do_not_autoplace no) (effects (font (size 1.27 1.27))))
  (property "Footprint" "MountingHole:MountingHole_3.2mm_M3" (at 45.72 157.48 0) (hide yes) (show_name no) (do_not_autoplace no) (effects (font (size 1.27 1.27))))
  (property "Datasheet" "" (at 45.72 157.48 0) (hide yes) (show_name no) (do_not_autoplace no) (effects (font (size 1.27 1.27))))
  (property "Description" "" (at 45.72 157.48 0) (hide yes) (show_name no) (do_not_autoplace no) (effects (font (size 1.27 1.27)))))
 (symbol
  (lib_id "Mechanical:MountingHole")
  (at 60.96 157.48 0)
  (unit 1)
  (body_style 1)
  (exclude_from_sim no)
  (in_bom no)
  (on_board yes)
  (in_pos_files yes)
  (dnp no)
  (property "Reference" "H3" (at 58.42 152.4 0) (show_name no) (do_not_autoplace no) (effects (font (size 1.27 1.27))))
  (property "Value" "M3" (at 58.42 162.56 0) (show_name no) (do_not_autoplace no) (effects (font (size 1.27 1.27))))
  (property "Footprint" "MountingHole:MountingHole_3.2mm_M3" (at 60.96 157.48 0) (hide yes) (show_name no) (do_not_autoplace no) (effects (font (size 1.27 1.27))))
  (property "Datasheet" "" (at 60.96 157.48 0) (hide yes) (show_name no) (do_not_autoplace no) (effects (font (size 1.27 1.27))))
  (property "Description" "" (at 60.96 157.48 0) (hide yes) (show_name no) (do_not_autoplace no) (effects (font (size 1.27 1.27)))))
 (symbol
  (lib_id "Mechanical:MountingHole")
  (at 76.2 157.48 0)
  (unit 1)
  (body_style 1)
  (exclude_from_sim no)
  (in_bom no)
  (on_board yes)
  (in_pos_files yes)
  (dnp no)
  (property "Reference" "H4" (at 73.66 152.4 0) (show_name no) (do_not_autoplace no) (effects (font (size 1.27 1.27))))
  (property "Value" "M3" (at 73.66 162.56 0) (show_name no) (do_not_autoplace no) (effects (font (size 1.27 1.27))))
  (property "Footprint" "MountingHole:MountingHole_3.2mm_M3" (at 76.2 157.48 0) (hide yes) (show_name no) (do_not_autoplace no) (effects (font (size 1.27 1.27))))
  (property "Datasheet" "" (at 76.2 157.48 0) (hide yes) (show_name no) (do_not_autoplace no) (effects (font (size 1.27 1.27))))
  (property "Description" "" (at 76.2 157.48 0) (hide yes) (show_name no) (do_not_autoplace no) (effects (font (size 1.27 1.27)))))
 (sheet
  (at 165.1 40.64)
  (size 38.1 15.24)
  (exclude_from_sim no)
  (in_bom yes)
  (on_board yes)
  (dnp no)
  (fields_autoplaced yes)
  (stroke (width 0.1524) (type solid))
  (fill (color 0 0 0 0))
  (property "Sheetname" "Audio" (at 165.1 39.93 0) (show_name no) (do_not_autoplace no) (effects (font (size 1.27 1.27)) (justify left bottom)))
  (property "Sheetfile" "audio.kicad_sch" (at 165.1 56.46 0) (show_name no) (do_not_autoplace no) (effects (font (size 1.27 1.27)) (justify left top))))
 (sheet
  (at 165.1 66.04)
  (size 38.1 15.24)
  (exclude_from_sim no)
  (in_bom yes)
  (on_board yes)
  (dnp no)
  (fields_autoplaced yes)
  (stroke (width 0.1524) (type solid))
  (fill (color 0 0 0 0))
  (property "Sheetname" "Detectores" (at 165.1 65.33 0) (show_name no) (do_not_autoplace no) (effects (font (size 1.27 1.27)) (justify left bottom)))
  (property "Sheetfile" "detectores.kicad_sch" (at 165.1 81.86 0) (show_name no) (do_not_autoplace no) (effects (font (size 1.27 1.27)) (justify left top))))
 (sheet
  (at 165.1 91.44)
  (size 38.1 15.24)
  (exclude_from_sim no)
  (in_bom yes)
  (on_board yes)
  (dnp no)
  (fields_autoplaced yes)
  (stroke (width 0.1524) (type solid))
  (fill (color 0 0 0 0))
  (property "Sheetname" "Blue Pill" (at 165.1 90.73 0) (show_name no) (do_not_autoplace no) (effects (font (size 1.27 1.27)) (justify left bottom)))
  (property "Sheetfile" "blue_pill.kicad_sch" (at 165.1 107.26 0) (show_name no) (do_not_autoplace no) (effects (font (size 1.27 1.27)) (justify left top))))
 (sheet_instances
  (path ""
   (page "1")))
 (embedded_fonts no))
